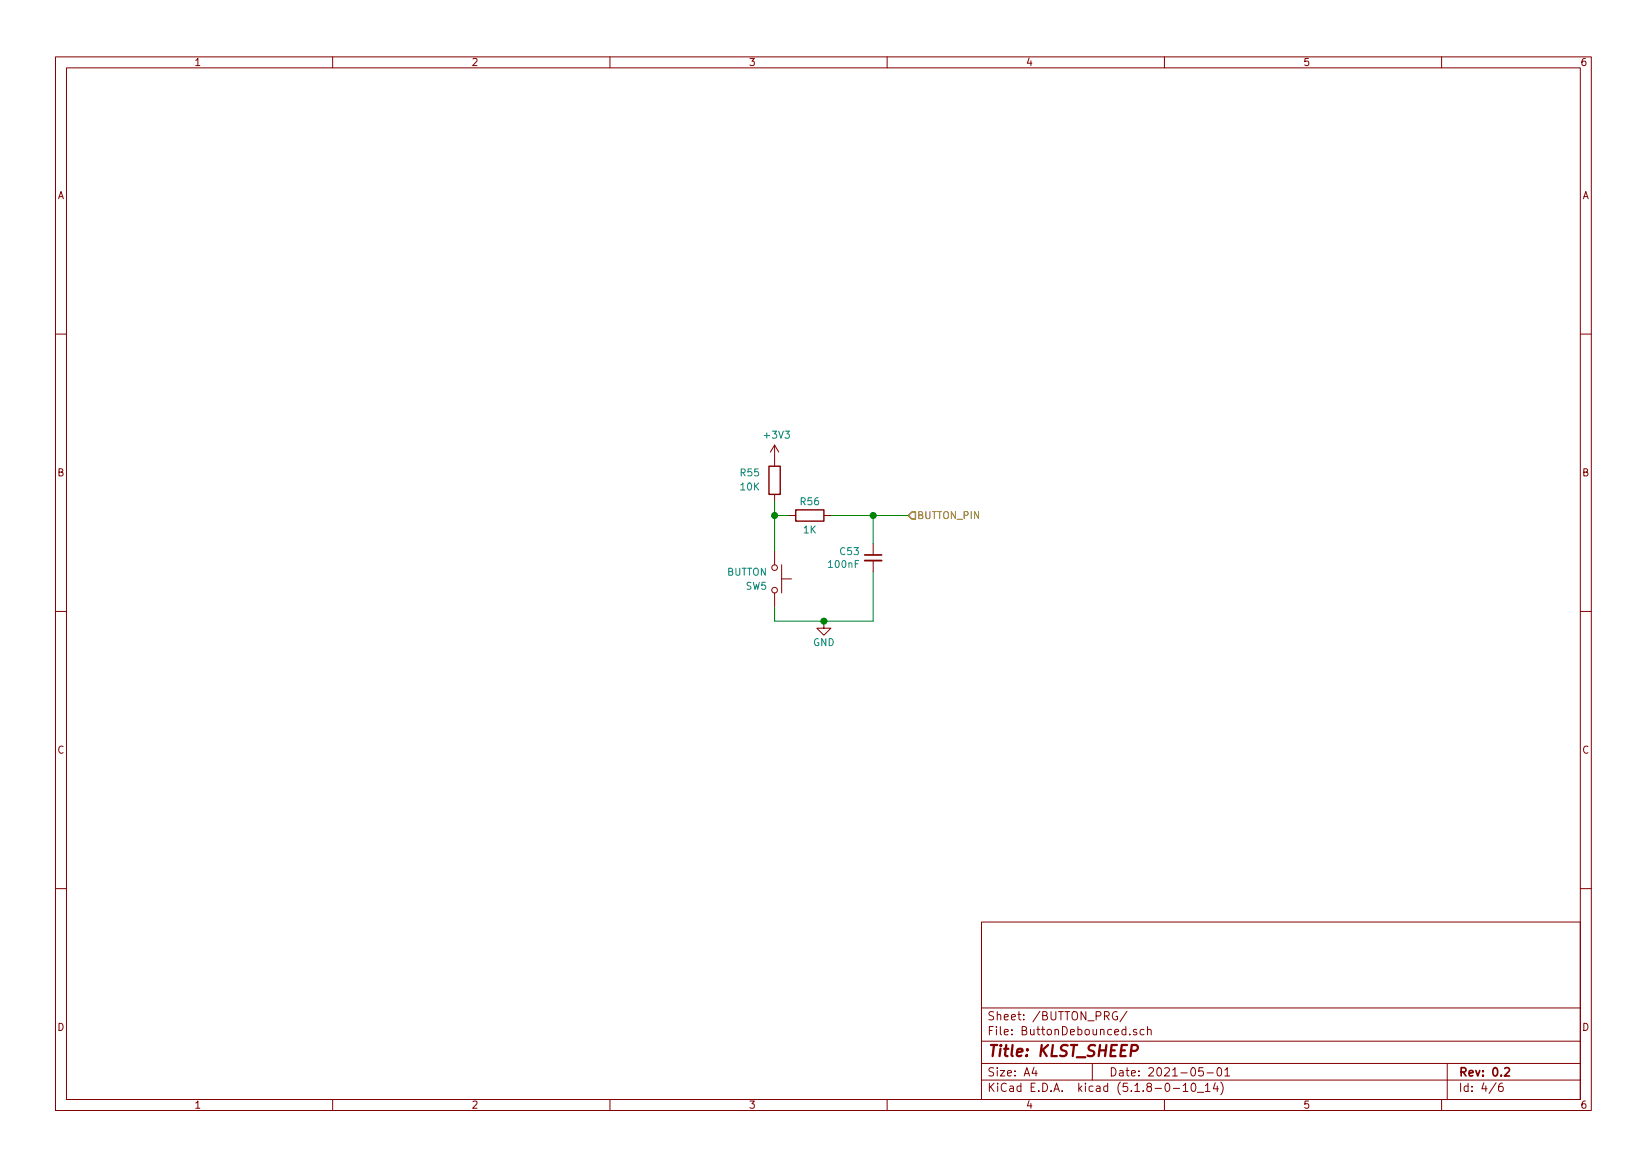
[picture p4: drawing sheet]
EESchema Schematic File Version 4
EELAYER 30 0
EELAYER END
$Descr A4 11693 8268
encoding utf-8
Sheet 6 6
Title "KLST_SHEEP"
Date "2021-05-01"
Rev "0.2"
Comp ""
Comment1 ""
Comment2 ""
Comment3 ""
Comment4 ""
$EndDescr
Text HLabel 6450 3650 2    50   Input ~ 0
BUTTON_PIN
$Comp
L Switch:SW_Push SW?
U 1 1
P 5500 4100
AR Path="/60596300" Ref="SW?"  Part="1" 
AR Path="/6058FDA0/60596300" Ref="SW5"  Part="1" 
F 0 "SW5" V 5550 4050 50  0000 R CNN
F 1 "BUTTON" V 5450 4050 50  0000 R CNN
F 2 "Button_Switch_SMD:SW_Push_SPST_NO_Alps_SKRK" H 5500 4300 50  0001 C CNN
F 3 "~" H 5500 4300 50  0001 C CNN
F 4 "SKRKAEE020" V 5500 4100 50  0001 C CNN "MFR.Part #"
F 5 "" V 5500 4100 50  0001 C CNN "LCSC Part #"
F 6 "x" H 5500 4100 50  0001 C CNN "Extended Part"
F 7 "C115357" H 5500 4100 50  0001 C CNN "JLCPCB Part #"
	1    5500 4100
	0    1    1    0   
$EndComp
$Comp
L power:GND #PWR?
U 1 1
P 5850 4400
AR Path="/60628872/6059D173" Ref="#PWR?"  Part="1" 
AR Path="/6067FDCF/6059D173" Ref="#PWR?"  Part="1" 
AR Path="/606B66E6/6059D173" Ref="#PWR?"  Part="1" 
AR Path="/6075A95B/6059D173" Ref="#PWR?"  Part="1" 
AR Path="/607910C2/6059D173" Ref="#PWR?"  Part="1" 
AR Path="/6058FDA0/6059D173" Ref="#PWR081"  Part="1" 
F 0 "#PWR081" H 5850 4150 50  0001 C CNN
F 1 "GND" H 5850 4250 50  0000 C CNN
F 2 "" H 5850 4400 50  0001 C CNN
F 3 "" H 5850 4400 50  0001 C CNN
	1    5850 4400
	1    0    0    -1  
$EndComp
$Comp
L Device:R R?
U 1 1
P 5500 3400
AR Path="/60628872/6059D1CD" Ref="R?"  Part="1" 
AR Path="/6067FDCF/6059D1CD" Ref="R?"  Part="1" 
AR Path="/606B66E6/6059D1CD" Ref="R?"  Part="1" 
AR Path="/6075A95B/6059D1CD" Ref="R?"  Part="1" 
AR Path="/607910C2/6059D1CD" Ref="R?"  Part="1" 
AR Path="/6058FDA0/6059D1CD" Ref="R55"  Part="1" 
F 0 "R55" H 5600 3350 50  0000 L CNN
F 1 "10K" H 5600 3450 50  0000 L CNN
F 2 "Resistor_SMD:R_0402_1005Metric" V 5430 3400 50  0001 C CNN
F 3 "~" H 5500 3400 50  0001 C CNN
F 4 "0402WGF1002TCE" H 5500 3400 50  0001 C CNN "MFR.Part #"
F 5 "" H 5500 3400 50  0001 C CNN "LCSC Part #"
F 6 "-" H 5500 3400 50  0001 C CNN "Extended Part"
F 7 "C25744" H 5500 3400 50  0001 C CNN "JLCPCB Part #"
	1    5500 3400
	-1   0    0    1   
$EndComp
$Comp
L Device:C_Small C?
U 1 1
P 6200 3950
AR Path="/60628872/6059D1D6" Ref="C?"  Part="1" 
AR Path="/6067FDCF/6059D1D6" Ref="C?"  Part="1" 
AR Path="/606B66E6/6059D1D6" Ref="C?"  Part="1" 
AR Path="/6075A95B/6059D1D6" Ref="C?"  Part="1" 
AR Path="/607910C2/6059D1D6" Ref="C?"  Part="1" 
AR Path="/6058FDA0/6059D1D6" Ref="C53"  Part="1" 
F 0 "C53" H 6292 3996 50  0000 L CNN
F 1 "100nF" H 6292 3905 50  0000 L CNN
F 2 "Capacitor_SMD:C_0402_1005Metric" H 6200 3950 50  0001 C CNN
F 3 "~" H 6200 3950 50  0001 C CNN
F 4 "CL05B104KO5NNNC" H 6200 3950 50  0001 C CNN "MFR.Part #"
F 5 "" H 6200 3950 50  0001 C CNN "LCSC Part #"
F 6 "-" H 6200 3950 50  0001 C CNN "Extended Part"
F 7 "C1525" H 6200 3950 50  0001 C CNN "JLCPCB Part #"
	1    6200 3950
	-1   0    0    -1  
$EndComp
Wire Wire Line
	5500 3550 5500 3650
$Comp
L Device:R R?
U 1 1
P 5750 3650
AR Path="/60628872/6059D1E5" Ref="R?"  Part="1" 
AR Path="/6067FDCF/6059D1E5" Ref="R?"  Part="1" 
AR Path="/606B66E6/6059D1E5" Ref="R?"  Part="1" 
AR Path="/6075A95B/6059D1E5" Ref="R?"  Part="1" 
AR Path="/607910C2/6059D1E5" Ref="R?"  Part="1" 
AR Path="/6058FDA0/6059D1E5" Ref="R56"  Part="1" 
F 0 "R56" V 5650 3650 50  0000 C CNN
F 1 "1K" V 5850 3650 50  0000 C CNN
F 2 "Resistor_SMD:R_0402_1005Metric" V 5680 3650 50  0001 C CNN
F 3 "~" H 5750 3650 50  0001 C CNN
F 4 "0402WGF1001TCE" V 5750 3650 50  0001 C CNN "MFR.Part #"
F 5 "" H 5750 3650 50  0001 C CNN "LCSC Part #"
F 6 "-" H 5750 3650 50  0001 C CNN "Extended Part"
F 7 "C11702" H 5750 3650 50  0001 C CNN "JLCPCB Part #"
	1    5750 3650
	0    1    1    0   
$EndComp
Wire Wire Line
	5600 3650 5500 3650
Connection ~ 5500 3650
Wire Wire Line
	6200 3650 6200 3850
Wire Wire Line
	5500 3650 5500 3900
$Comp
L power:+3V3 #PWR?
U 1 1
P 5500 3250
AR Path="/6059D204" Ref="#PWR?"  Part="1" 
AR Path="/60628872/6059D204" Ref="#PWR?"  Part="1" 
AR Path="/6075A95B/6059D204" Ref="#PWR?"  Part="1" 
AR Path="/607910C2/6059D204" Ref="#PWR?"  Part="1" 
AR Path="/6058FDA0/6059D204" Ref="#PWR080"  Part="1" 
F 0 "#PWR080" H 5500 3100 50  0001 C CNN
F 1 "+3V3" H 5515 3423 50  0000 C CNN
F 2 "" H 5500 3250 50  0001 C CNN
F 3 "" H 5500 3250 50  0001 C CNN
	1    5500 3250
	1    0    0    -1  
$EndComp
Wire Wire Line
	6200 4050 6200 4400
Wire Wire Line
	5500 4400 5500 4300
Wire Wire Line
	5900 3650 6200 3650
Connection ~ 5850 4400
Wire Wire Line
	5850 4400 6200 4400
Wire Wire Line
	5500 4400 5850 4400
Connection ~ 6200 3650
Wire Wire Line
	6200 3650 6450 3650
$EndSCHEMATC
